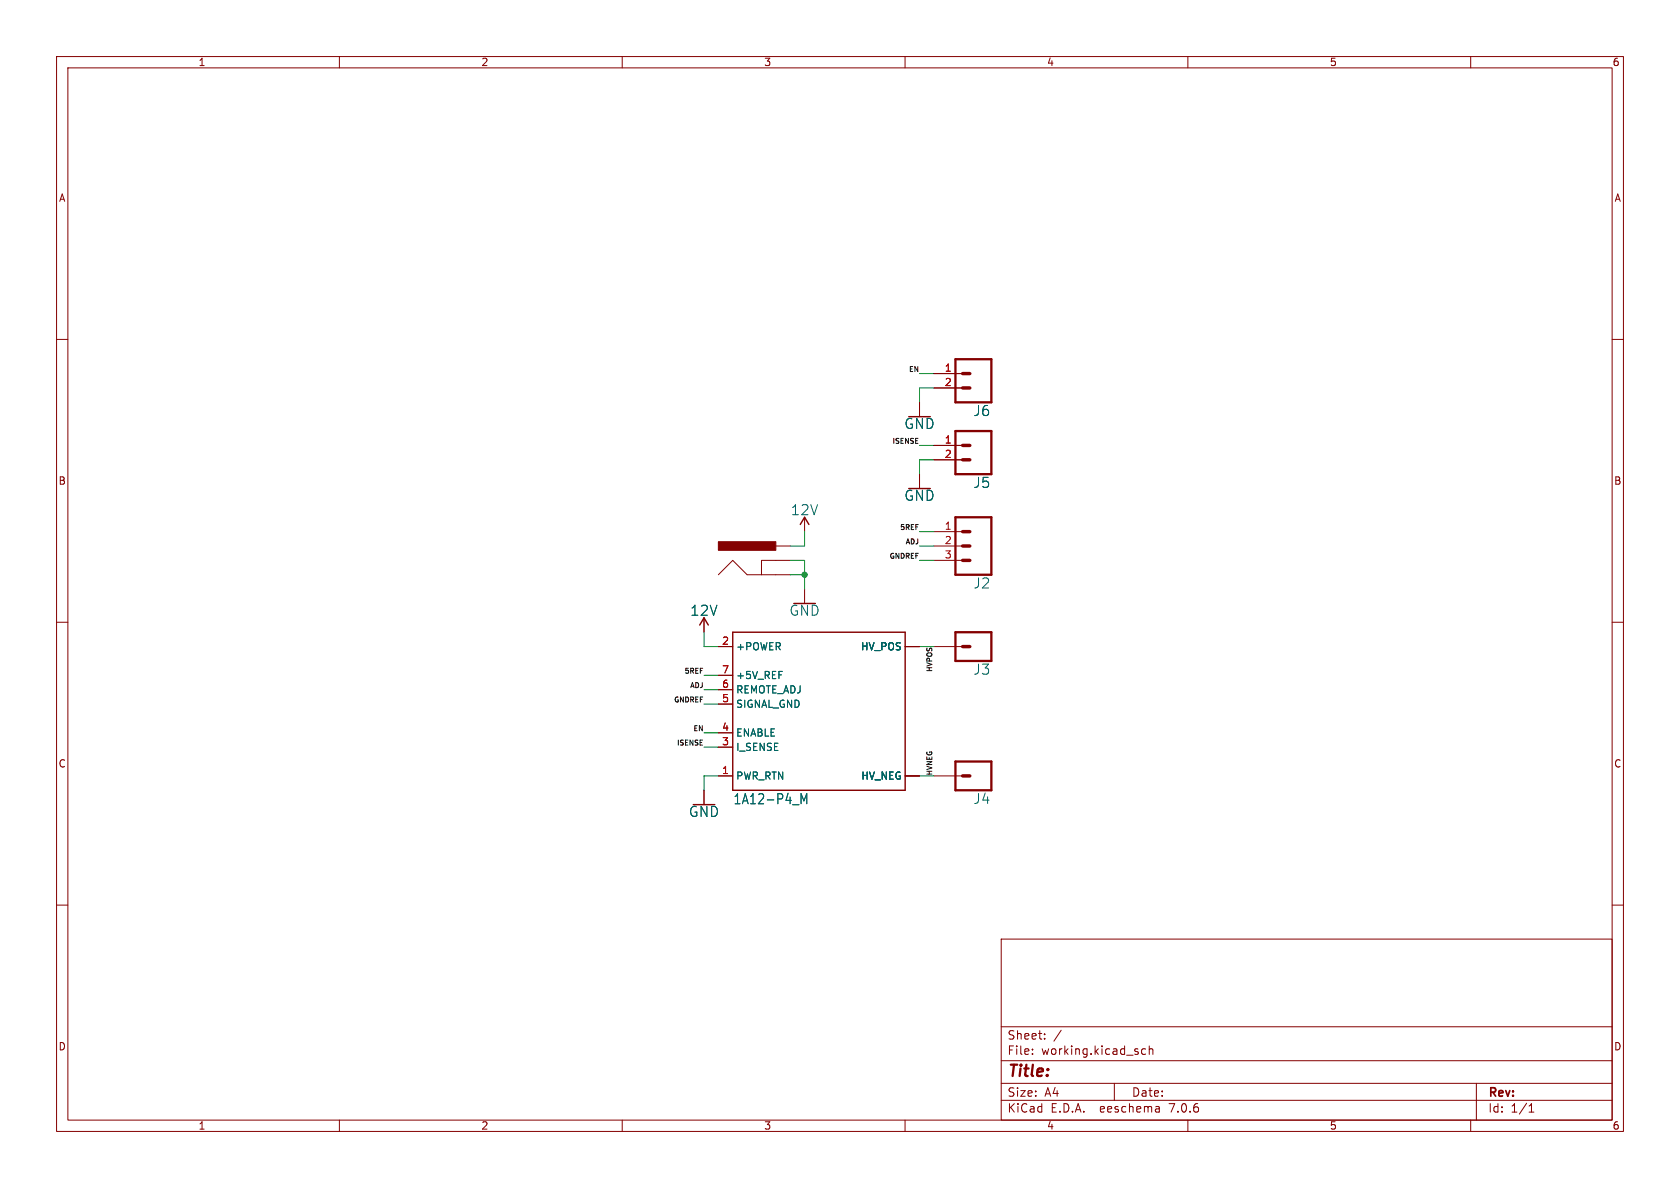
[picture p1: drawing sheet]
<svg xmlns="http://www.w3.org/2000/svg" width="297mm" height="210mm" viewBox="0 0 297 210" stroke-linecap="round" stroke-linejoin="round" font-family="sans-serif">
<g fill="none" stroke="#840000" stroke-width=".18">
<path d="M10 10h277v190h-277zM12 12h273v186h-273zM60 10v2M110 10v2M160 10v2M210 10v2M260 10v2M10 60h2M285 60h2M162.6 71.1v2.6M165.1 78.7h5.1M165.1 66h5.1"/>
<path d="M165.1 68.6h5.1M137.2 96.5h2.5M139.7 99.1h-5.1v2.5M142.2 91.4v2.6M162.6 83.8v2.6M165.1 99.1h5.1M165.1 96.5h5.1M165.1 94h5.1M165.1 81.3h5.1M10 110h2M124.5 109.2v2.6M127 101.6l2.5-2.5 2.6 2.5h7.6"/>
<path d="M127 114.3h2.5M127 119.4h2.5M142.2 104.1v2.6M160 114.3h2.6M165.1 114.3h5.1M285 110h2M124.5 139.7v2.5M127 137.2h2.5M127 132.1h2.5M127 129.5h2.5M127 124.5h2.5M127 121.9h2.5"/>
<path d="M160 137.2h2.6M165.1 137.2h5.1M10 160h2M285 160h2M177 166h108v32h-108zM60 198v2M110 198v2M160 198v2M177 194.5h108M177 191.5h108M177 187.5h108M177 181.5h108"/>
<path d="M182.5 186.3v.1M182.5 185.5v.1M184.7 183.6v.1M184.7 182.8v.1M187.6 182.1l-1.3 2M197 191.5v3M202.5 185.5l-.4-.1-.3 .3v.4l.2 .2h.5M203.2 185.5l.2-.1 .3 .1 .1 .9M203.2 184.9v1.5M204.9 195.7l.1 .9M205 196.5l-.2 .1M205 196h-.2"/>
<path d="M210 198v2M260 198v2M261 191.5v6.5M270.3 196.6h.9M270.3 195.5l.4-.4v1.5"/>
</g>
<path d="M141.5 92.7l.7-1.3 .8 1.3M123.7 110.5l.8-1.3 .7 1.3M129.5 111.8h30.5v27.9h-30.5z" fill="none" stroke="#840000" stroke-width=".25"/>
<path d="M127 95.8h10.2v1.5h-10.2z" fill="#840000" stroke="#840000" stroke-width=".18"/>
<path d="M168.9 63.5h6.4v7.6h-6.4zM168.9 76.2h6.4v7.6h-6.4zM168.9 91.4h6.4v10.2h-6.4zM168.9 111.8h6.4v5h-6.4zM168.9 134.6h6.4v5.1h-6.4z" fill="none" stroke="#840000" stroke-width=".41"/>
<path d="M170.2 78.7h1.2M170.2 66h1.2M170.2 68.6h1.2M170.2 94h1.2M170.2 96.5h1.2M170.2 99.1h1.2M170.2 81.3h1.2M170.2 114.3h1.2M170.2 137.2h1.2" fill="none" stroke="#840000" stroke-width=".61"/>
<path d="M141.6 142.1v-1.8l.5 1.3 .5-1.3v1.8" fill="none" stroke="#006464" stroke-width=".18"/>
<g fill="none" stroke="#009600" stroke-width=".18">
<path d="M162.6 66h2.5M162.6 78.7h2.5M165.1 68.6h-2.5v2.5M139.7 99.1h2.5v5M142.2 94v2.5h-2.5M162.6 96.5h2.5M162.6 99.1h2.5M162.6 94h2.5M165.1 81.3h-2.5v2.5M124.5 111.8v2.5h2.5M124.5 119.4h2.5M139.7 101.6h2.5"/>
<path d="M162.6 114.3h2.5M124.5 124.5h2.5M124.5 121.9h2.5M124.5 129.5h2.5M124.5 132.1h2.5M127 137.2h-2.5v2.5M162.6 137.2h2.5"/>
</g>
<circle cx="142.2" cy="101.6" r=".46" fill="#009600" stroke="#009600" stroke-width=".18"/>
<text font-size="2.8" fill="#840000" x="178" y="190.9">Title:</text>
<g font-size="2.5" fill="#006464">
<text x="159.8" y="76">GND</text>
<text x="172" y="73.8">J6</text>
<text x="159.8" y="88.7">GND</text>
<text x="172" y="86.5">J5</text>
<text x="139.7" y="91.3">12V</text>
<text x="172" y="104.2">J2</text>
<text x="122" y="109.1">12V</text>
<text x="139.5" y="109.1">GND</text>
<text x="172" y="119.5">J3</text>
<text x="129.6" y="142.4">1A12-P4_M</text>
<text x="172" y="142.3">J4</text>
<text x="121.7" y="144.6">GND</text>
</g>
<g font-size="2.1" fill="#840000">
<text x="178" y="184">Sheet:</text>
<text x="178" y="186.7">File:</text>
<text x="184.1" y="186.7">working.kicad_sch</text>
<text x="178" y="196.9">KiCad</text>
<text x="178" y="194.1">Size:</text>
<text x="184.7" y="194.1">A4</text>
<text x="185.7" y="196.9">E.D.A.</text>
<text x="194.6" y="196.9">eeschema</text>
<text x="200" y="194.1">Date:</text>
<text x="207" y="196.9">7.0.6</text>
<text x="263" y="194.3">Rev:</text>
<text x="263" y="196.9">Id:</text>
<text x="267.1" y="196.9">1/1</text>
</g>
<g font-size="1.8" fill="#840000">
<text x="35" y="11.9">1</text>
<text x="85" y="11.9">2</text>
<text x="135" y="11.9">3</text>
<text x="185" y="11.9">4</text>
<text x="235" y="11.9">5</text>
<text x="285" y="11.9">6</text>
<text x="10.3" y="35.9">A</text>
<text x="285.3" y="35.9">A</text>
<text x="10.3" y="85.9">B</text>
<text x="285.3" y="85.9">B</text>
<text x="10.3" y="135.9">C</text>
<text x="285.3" y="135.9">C</text>
<text x="10.3" y="185.9">D</text>
<text x="285.3" y="185.9">D</text>
<text x="35" y="199.9">1</text>
<text x="85" y="199.9">2</text>
<text x="135" y="199.9">3</text>
<text x="185" y="199.9">4</text>
<text x="235" y="199.9">5</text>
<text x="285" y="199.9">6</text>
</g>
<g font-size="1.8" fill="#a90000">
<text x="166.9" y="65.8">1</text>
<text x="166.9" y="68.3">2</text>
<text x="166.9" y="78.5">1</text>
<text x="166.9" y="81">2</text>
<text x="166.9" y="93.7">1</text>
<text x="166.9" y="96.3">2</text>
<text x="166.9" y="98.8">3</text>
<text x="127.6" y="114">2</text>
<text x="127.6" y="119.1">7</text>
<text x="127.6" y="124.2">5</text>
<text x="127.6" y="121.7">6</text>
<text x="127.6" y="131.8">3</text>
<text x="127.6" y="129.3">4</text>
<text x="127.6" y="136.9">1</text>
</g>
<g font-size="1.8" fill="#006464">
<text x="130" y="115.2">+POWER</text>
<text x="152.1" y="115.2">HV_POS</text>
<text x="130" y="125.3">SIGNAL_GND</text>
<text x="130" y="122.8">REMOTE_ADJ</text>
<text x="130" y="120.2">+5V_REF</text>
<text x="130" y="130.4">ENABLE</text>
<text x="130" y="132.9">I_SENSE</text>
<text x="130" y="138">PWR_RTN</text>
<text x="152.2" y="138">HV_NEG</text>
</g>
<g font-size="1.2" fill="#0f0f0f">
<text x="160.5" y="65.8">EN</text>
<text x="157.6" y="78.5">ISENSE</text>
<text x="159" y="93.7">5REF</text>
<text x="157.1" y="98.8">GNDREF</text>
<text x="160" y="96.3">ADJ</text>
<text x="120.9" y="119.1">5REF</text>
<text x="164.9" y="118.9" transform="rotate(-90 164.9 118.9)">HVPOS</text>
<text x="119" y="124.2">GNDREF</text>
<text x="121.9" y="121.7">ADJ</text>
<text x="119.5" y="131.8">ISENSE</text>
<text x="122.4" y="129.3">EN</text>
<text x="164.9" y="137.2" transform="rotate(-90 164.9 137.2)">HVNEG</text>
</g>
</svg>
